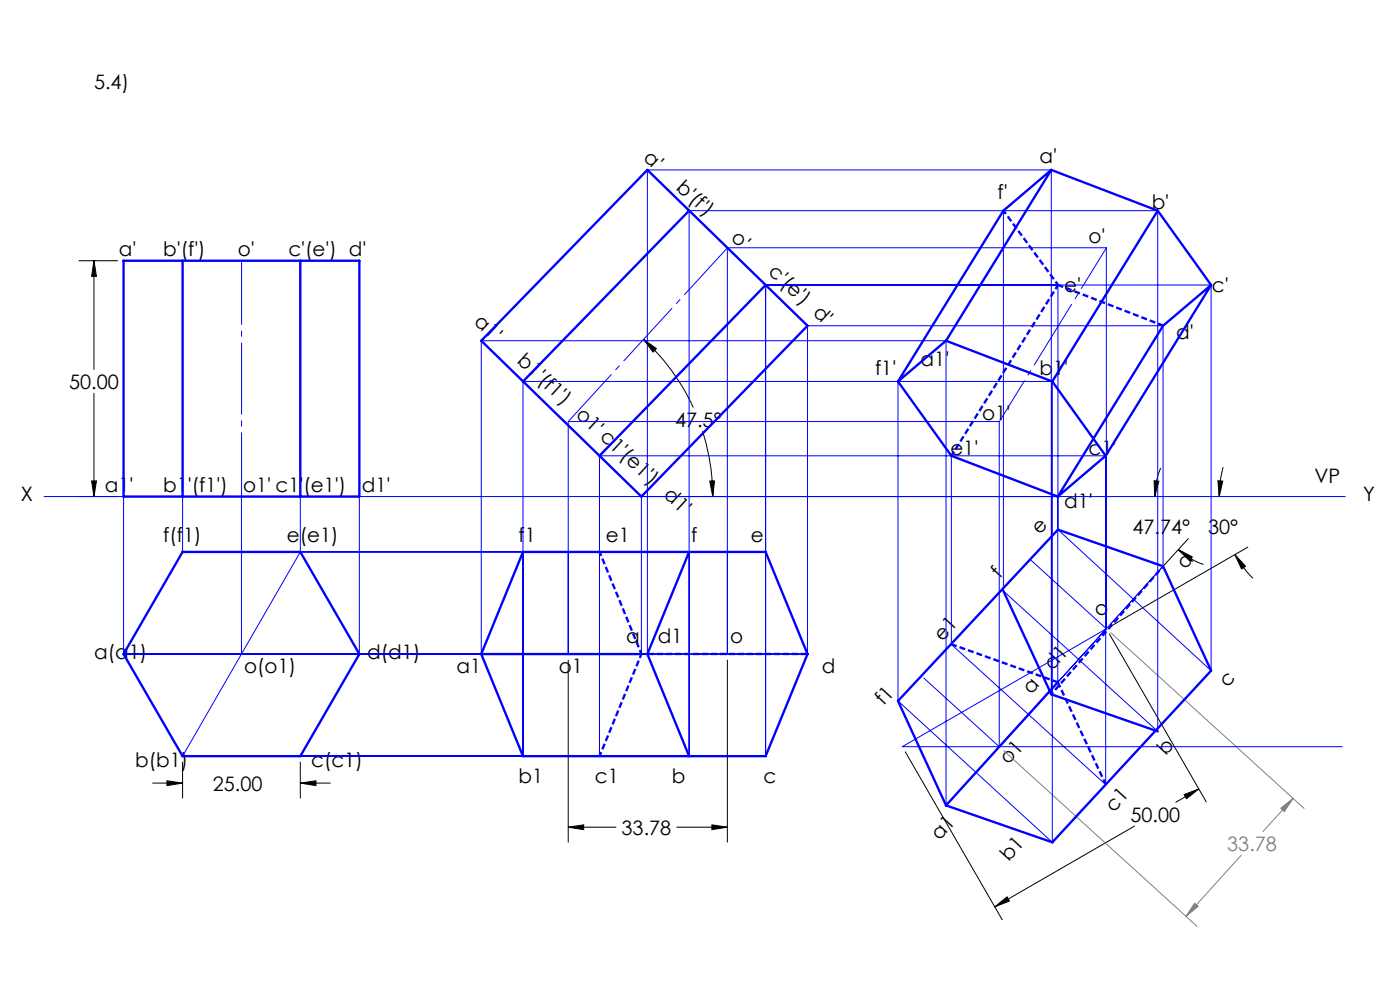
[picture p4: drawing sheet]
<svg xmlns="http://www.w3.org/2000/svg" width="297mm" height="210mm" viewBox="0 0 297 210" stroke-linecap="round" stroke-linejoin="round" font-family="sans-serif">
<g fill="none" stroke="#000" stroke-width=".21">
<path d="M16.8 55.3h8.1M19.9 55.3l.6 3.3h-1.1zM19.9 55.3v23.1M136.5 72l2.7 1.9-.7 .8zM136.5 72a44.5 44.5 0 0 1 10.6 14.4M19.9 83.4v21.9M149 91.5a46.2 46.2 0 0 1 2.2 13.8M246.2 99.3a15.3 15.3 0 0 0-1.2 6M259.5 99.1a25.6 25.6 0 0 0-.8 6.2M16.8 105.3h8.1M19.4 102h1.1l-.6 3.3zM150.6 102.1l1-.1-.4 3.3z"/>
<path d="M244.8 102l1.1 .1-.9 3.2zM250 116.6l2.9 1.5-.6 .8zM250 116.6a15.3 15.3 0 0 0 5.3 3.1M252.1 114.3l-16.6 18.1M258.4 102l1 .1-.7 3.2zM262 117.6l2.2 2.5-.8 .6zM262 117.6a24.3 24.3 0 0 0 3.8 5.1M264.7 116.1l-28.9 16.6M235.3 134.5l20.6 35.6M120.5 140v38.6M154.3 140v38.6M192.1 159.5l20.5 35.6"/>
<path d="M32.4 166.1h6.3M35.4 165.6l3.3 .5-3.3 .5zM38.7 161.7v7.6M63.7 166.1l3.3-.5v1zM63.7 161.7v7.6M63.7 166.1h6.4M120.5 175.5l3.3-.5v1zM120.5 175.5h10.2M143.6 175.5h10.7M151 175l3.3 .5-3.3 .5zM240.7 175.2l-29.7 17.2M251.2 168.5l3.1-1.2-2.6 2.1z"/>
<path d="M254.3 167.3l-4.9 2.9M211 192.4l2.6-2.2 .5 .9z"/>
</g>
<path d="M235.7 134.2l40.9 37.3M212.9 159.2l41 37.3M271.7 171.4l2.6-2-1.8 2.7zM274.3 169.4l-6.4 7M253.4 191.6l.8 .7-2.6 2.1zM263.3 181.4l-11.7 13" fill="none" stroke="#808080" stroke-width=".21"/>
<path d="M51.2 55.3v50M154.3 52.6l-33.7 36.8" fill="none" stroke="#00f" stroke-width=".21" stroke-dasharray="15.2 1.3 1.3 1.3" stroke-dashoffset="1.7" stroke-linecap="butt"/>
<path d="M234.7 52.6l-22.7 36.8" fill="none" stroke="#00f" stroke-width=".21" stroke-dasharray="15.2 1.3 1.3 1.3" stroke-dashoffset="5" stroke-linecap="butt"/>
<path d="M212.9 44.7l11.6 15.7M127.2 117.1l8.9 21.6M127.2 160.4l8.9-21.7" fill="none" stroke="#00f" stroke-width=".5" stroke-dasharray="1.3 .6" stroke-dashoffset=".4" stroke-linecap="butt"/>
<path d="M137.3 138.7h34" fill="none" stroke="#00f" stroke-width=".5" stroke-dasharray="1.3 .6" stroke-dashoffset="-.2" stroke-linecap="butt"/>
<path d="M246.8 69.1l-22.3-8.7M201.8 136.7l22.6 8M234.6 166.4l-10.2-21.7" fill="none" stroke="#00f" stroke-width=".5" stroke-dasharray="1.3 .6" stroke-dashoffset=".1" stroke-linecap="butt"/>
<path d="M223.1 147.3l23.7-27.2" fill="none" stroke="#00f" stroke-width=".5" stroke-dasharray="1.3 .6" stroke-dashoffset=".7" stroke-linecap="butt"/>
<path d="M224.5 60.4l-22.7 36.3" fill="none" stroke="#00f" stroke-width=".5" stroke-dasharray="1.3 .6" stroke-dashoffset=".2" stroke-linecap="butt"/>
<g fill="none" stroke="#00f" stroke-width=".21">
<path d="M137.3 36l34 33.1M137.3 36l-35.2 36.3M137.3 36v102.7M137.3 36h85.7v111.3M38.7 55.3v61.8M63.7 55.3v61.8M146.2 44.7l-35.3 36.2M146.2 44.7v115.7M146.2 44.7h99.4v110.4l-32.7-29.7v-80.7M102.1 72.3l34 33M102.1 72.3v66.4M162.4 60.5v99.9h-123.7l25-43.3"/>
<path d="M162.4 60.5l-35.2 36.2M162.4 60.5h94.5v81.8l-32.5-29.9v-51.9M171.3 69.1v69.6h-145.1v-33.4M171.3 69.1l-35.2 36.2M171.3 69.1h75.4v51l-46 50.7v-98.5h-98.6M110.9 80.9v79.5M110.9 80.9h112.3v97.8l-32.7-30v-67.8M127.2 96.7v63.7M127.2 96.7h107.4v69.7l-32.8-29.7v-40M9.3 105.3h276.1M51.2 105.3v33.4M63.7 117.1h98.7"/>
<path d="M76.2 105.3v33.4M136.1 105.3v33.4M218.7 118.8l16 14.6M224.4 105.3v39.4M120.5 138.7v-49.3h91.5v69l-16-14.6M234.7 133.4v-80.8h-80.4v86.1M234.7 133.4l-43.3 25h93.4"/>
</g>
<g fill="none" stroke="#00f" stroke-width=".5">
<path d="M137.3 36l34 33.1-35.2 36.2-34-33zM223 36l22.6 8.7M223 36l-10.1 8.7-22.4 36.2M223 36l-22.3 36.3M26.2 55.3h50v50h-50zM38.7 55.3v50M63.7 55.3v50M146.2 44.7l-35.3 36.2M245.6 44.7l11.3 15.8M245.6 44.7l-22.4 36.2M162.4 60.5l-35.2 36.2M200.7 72.3l22.5 8.6"/>
<path d="M200.7 72.3l-10.2 8.6M256.9 60.5l-10.2 8.6-22.3 36.2M256.9 60.5l-22.3 36.2M190.5 80.9l11.3 15.8 22.6 8.6M223.2 80.9l11.4 15.8M234.6 96.7l-10.2 8.6M38.7 117.1h25l12.5 21.6-12.5 21.7h-25l-12.5-21.7zM110.9 117.1h51.5l8.9 21.6-8.9 21.7h-51.5l-8.8-21.7zM146.2 117.1l-8.9 21.6 8.9 21.7M224.4 112.4l22.3 7.7 10.2 22.2-33.7 36.4-22.5-7.9-10.2-22.1zM102.1 138.7h34M212.9 125.4l10.1 21.9 22.6 7.8"/>
<path d="M224.4 144.7l-23.7 26.1"/>
</g>
<path d="M35.4 165.6l3.3 .5-3.3 .5zM63.7 166.1l3.3-.5v1zM19.9 55.3l.6 3.3h-1.1zM19.4 102h1.1l-.6 3.3zM150.6 102.1l1-.1-.4 3.3zM136.5 72l2.7 1.9-.7 .8zM151 175l3.3 .5-3.3 .5zM120.5 175.5l3.3-.5v1zM251.2 168.5l3.1-1.2-2.6 2.1zM211 192.4l2.6-2.2 .5 .9zM258.4 102l1 .1-.7 3.2zM262 117.6l2.2 2.5-.8 .6zM244.8 102l1.1 .1-.9 3.2zM250 116.6l2.9 1.5-.6 .8z" fill="#000"/>
<path d="M271.7 171.4l2.6-2-1.8 2.7zM253.4 191.6l.8 .7-2.6 2.1z" fill="#808080"/>
<g font-size="4.2">
<text x="20" y="18.9">5.4)</text>
<text x="136.3" y="33.7" transform="rotate(43 136.3 33.7)">a'</text>
<text x="220.5" y="34.5">a'</text>
<text x="143.3" y="40" transform="rotate(43 143.3 40)">b'(f')</text>
<text x="211.6" y="42.2">f'</text>
<text x="244.3" y="44.4">b'</text>
<text x="154.9" y="50.7" transform="rotate(43 154.9 50.7)">o'</text>
<text x="230.9" y="51.6">o'</text>
<text x="25.2" y="54.4">a'</text>
<text x="34.6" y="54.4">b'(f')</text>
<text x="50.4" y="54.4">o'</text>
<text x="61.2" y="54.4">c'(e') d'</text>
<text x="162.8" y="58" transform="rotate(43 162.8 58)">c'(e') d'</text>
<text x="225.7" y="61.9">e'</text>
<text x="257.1" y="61.9">c'</text>
<text x="100.4" y="68.5" transform="rotate(43 100.4 68.5)">a1'</text>
<text x="249.5" y="71.9">d'</text>
<text x="109.5" y="76.8" transform="rotate(43 109.5 76.8)">b1'(f1')</text>
<text x="195.3" y="77.7">a1'</text>
<text x="14.7" y="82.5">50.00</text>
<text x="185.6" y="79.6">f1'</text>
<text x="220.5" y="79.6">b1'</text>
<text x="122" y="88.3" transform="rotate(43 122 88.3)">o1' c1'(e1')</text>
<text x="208.4" y="89.2">o1'</text>
<text x="143.2" y="90.5">47.5°</text>
<text x="201.6" y="96.5">e1'</text>
<text x="230.9" y="96.5">c1'</text>
<text x="4.4" y="106.3">X</text>
<text x="22.2" y="104.3">a1'</text>
<text x="34.6" y="104.3">b1'(f1')</text>
<text x="51.6" y="104.3">o1' c1'(e1')</text>
<text x="76.8" y="104.3">d1'</text>
<text x="140.6" y="105.3" transform="rotate(43 140.6 105.3)">d1'</text>
<text x="225.7" y="107.8">d1'</text>
<text x="278.9" y="102.4">VP</text>
<text x="289.2" y="106.3">Y</text>
<text x="220.6" y="113.4" transform="rotate(-48 220.6 113.4)">e</text>
<text x="240.2" y="113.2">47.74°</text>
<text x="256.3" y="113.2">30°</text>
<text x="34.6" y="114.9">f(f1)</text>
<text x="60.9" y="114.9">e(e1)</text>
<text x="110" y="114.9">f1</text>
<text x="128.5" y="114.9">e1</text>
<text x="146.6" y="114.9">f</text>
<text x="159.3" y="114.9">e</text>
<text x="212.1" y="122.7" transform="rotate(-48 212.1 122.7)">f</text>
<text x="251.5" y="121" transform="rotate(-48 251.5 121)">d</text>
<text x="233.6" y="131.1" transform="rotate(-48 233.6 131.1)">o</text>
<text x="132.9" y="136.4">a</text>
<text x="139.6" y="136.4">d1</text>
<text x="154.9" y="136.4">o</text>
<text x="200" y="136.1" transform="rotate(-48 200 136.1)">e1</text>
<text x="20" y="139.9">a(a1)</text>
<text x="51.8" y="142.8">o(o1)</text>
<text x="77.9" y="139.9">d(d1)</text>
<text x="96.9" y="142.8">a1</text>
<text x="118.5" y="142.8">o1</text>
<text x="174.4" y="142.8">d</text>
<text x="223.3" y="142.4" transform="rotate(-48 223.3 142.4)">d1</text>
<text x="187.5" y="149.8" transform="rotate(-48 187.5 149.8)">f1</text>
<text x="218.8" y="147.4" transform="rotate(-48 218.8 147.4)">a</text>
<text x="260.4" y="145.8" transform="rotate(-48 260.4 145.8)">c</text>
<text x="247.3" y="160.3" transform="rotate(-48 247.3 160.3)">b</text>
<text x="28.7" y="162.8">b(b1)</text>
<text x="45.2" y="167.7">25.00</text>
<text x="66" y="162.8">c(c1)</text>
<text x="110" y="166.2">b1</text>
<text x="126.2" y="166.2">c1</text>
<text x="142.5" y="166.2">b</text>
<text x="162" y="166.2">c</text>
<text x="213.9" y="162.3" transform="rotate(-48 213.9 162.3)">o1</text>
<text x="236.3" y="172.4" transform="rotate(-48 236.3 172.4)">c1</text>
<text x="131.9" y="177.1">33.78</text>
<text x="199.3" y="178.4" transform="rotate(-48 199.3 178.4)">a1</text>
<text x="239.8" y="174.3">50.00</text>
<text x="214" y="182.9" transform="rotate(-48 214 182.9)">b1</text>
</g>
<text font-size="4.2" fill="#808080" x="260.4" y="180.5">33.78</text>
</svg>
